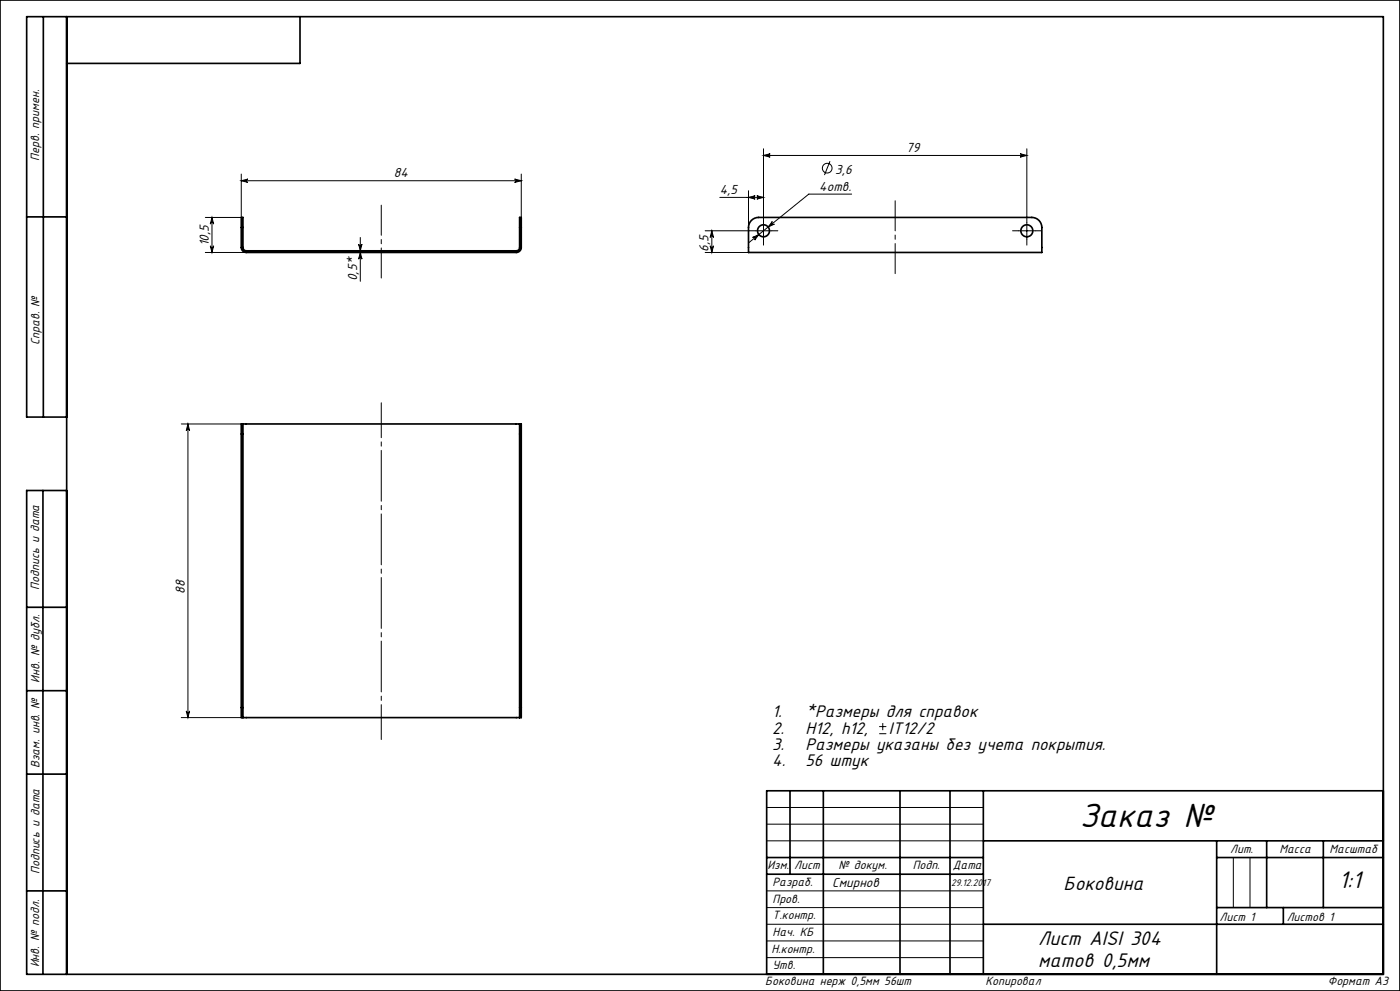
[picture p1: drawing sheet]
<svg xmlns="http://www.w3.org/2000/svg" width="420mm" height="297mm" viewBox="0 0 420 297" stroke-linecap="round" stroke-linejoin="round" font-family="sans-serif">
<g fill="none" stroke="#000" stroke-width=".3">
<path d="M72.4 52.2v13h-10.8M72.4 54.2h84M72.4 54.2l2-.5a.5 .5 0 0 0-.5 .5 .5 .5 0 0 0 .5 .5zM154.4 53.7l2 .5-2 .5a.5 .5 0 0 0 .5-.5 .5 .5 0 0 0-.5-.5zM156.4 52.2v13M215.9 59.2h13.2M224.6 59.2l2-.5a.5 .5 0 0 0-.5 .5 .5 .5 0 0 0 .5 .5zM224.6 57.2v11M227.1 58.7l2 .5-2 .5a.5 .5 0 0 0 .4-.5 .5 .5 0 0 0-.4-.5zM229.1 46.6l2-.5a.5 .5 0 0 0-.5 .5 .5 .5 0 0 0 .5 .5zM229.1 44.6v20.3M229.1 46.6h79"/>
<path d="M249 48.3l-1.7 4.2M255.5 58.2h-12.9l-18.1 14.6M306.1 46.1l2 .5-2 .5a.5 .5 0 0 0 .4-.5 .5 .5 0 0 0-.4-.5zM308.1 44.6v20.3M61.6 75.7h12.3M63.1 73.7a.5 .5 0 0 0 .5 .4 .5 .5 0 0 0 .5-.4l-.5 2zM63.6 65.2l.5 2a.5 .5 0 0 0-.5-.5 .5 .5 0 0 0-.5 .5zM63.6 65.2v10.5M107.6 73.2a.5 .5 0 0 0 .5 .4 .5 .5 0 0 0 .5-.4l-.5 2zM108.1 75.7l.5 2a.5 .5 0 0 0-.5-.5 .5 .5 0 0 0-.5 .5zM108.1 71.2v13.1M211.6 69.2h13.2"/>
<path d="M211.6 75.7h13M213.1 73.7a.5 .5 0 0 0 .5 .4 .5 .5 0 0 0 .5-.4l-.5 2zM213.6 69.2l.5 2a.5 .5 0 0 0-.5-.5 .5 .5 0 0 0-.5 .5zM213.6 69.2v6.5M225.8 71.2l1.9-.9-1.3 1.6a.5 .5 0 0 0 .1-.6 .5 .5 0 0 0-.7-.1zM226.6 69.2h5M229.1 66.7v5M231.7 66.4a.5 .5 0 0 0-.1 .7 .5 .5 0 0 0 .7 .1l-1.9 .8zM305.6 69.2h5M308.1 66.7v5M54.4 127.1h18M56.4 127.1l.5 2a.5 .5 0 0 0-.5-.5 .5 .5 0 0 0-.5 .5z"/>
<path d="M56.4 127.1v88M54.4 215.1h18M55.9 213.1a.5 .5 0 0 0 .5 .4 .5 .5 0 0 0 .5-.4l-.5 2zM263.8 219.9h2.1M263.8 217.8h2.1M264.8 216.7v2.1M230 252h65M230 247h65M230 242h65M370 257v15M375 257v15M230 277h65"/>
<path d="M230 272h65M230 267h65M230 287h65M230 282h65"/>
<circle cx="248.2" cy="50.4" r="1.45"/>
</g>
<path d="M226.6 69.2h-1.8M229.1 66.7v-1.8M229.1 71.7v1.8M231.6 69.2h1.8M305.6 69.2h-1.8M308.1 66.7v-1.8M308.1 71.7v1.8M310.6 69.2h1.8" fill="none" stroke="#000" stroke-width=".3" stroke-dasharray="15.2 1.3 1.3 1.3"/>
<g fill="none" stroke="#000" stroke-width=".5">
<path d="M0 0h420v297h-420zM13 5v120M20 5v287M90 5v14h-70M8 65h12M72.4 65.2h.5v9a1 1 0 0 0 1 1h81a1 1 0 0 0 1-1v-9h.5v9a1.5 1.5 0 0 1-1.5 1.5h-81a1.5 1.5 0 0 1-1.5-1.5zM225.4 66a3 3 0 0 1 2.2-.8h82a3 3 0 0 1 3 3v7.5h-88v-7.5a3 3 0 0 1 .8-2.2zM20 125h-12v-120h407v287h-407v-145h12M72.9 127.1h-.5v88h.5M72.9 127.1v88M72.9 127.1h83M155.9 127.1v88"/>
<path d="M155.9 127.1h.5v88h-.5M12.9 147v145M8 182h12M8 207h12M72.9 215.1h83M8 232h12M237 237v25M247 237v55M270 237v55M285 237v55M295 237v55M415 237h-185v55"/>
<path d="M230 257h65M295 252h120M365 257h50M365 252v40M380 252v20M397 252v20M8 267h12M230 262h65M295 277h120M365 272h50M385 272v5"/>
<circle cx="229.1" cy="69.2" r="1.8"/>
<circle cx="308.1" cy="69.2" r="1.8"/>
</g>
<path d="M114.4 83.3v-21.8M268.6 82v-21.8" fill="none" stroke="#000" stroke-width=".3" stroke-dasharray="15.2 1.3 1.3 1.3" stroke-dashoffset="6.2"/>
<path d="M114.4 221.6v-100.9" fill="none" stroke="#000" stroke-width=".3" stroke-dasharray="15.2 1.3 1.3 1.3" stroke-dashoffset="4.8"/>
<g fill="#000">
<path d="M72.4 54.2l2-.5a.5 .5 0 0 0-.5 .5 .5 .5 0 0 0 .5 .5zM154.4 53.7l2 .5-2 .5a.5 .5 0 0 0 .5-.5 .5 .5 0 0 0-.5-.5zM225.8 71.2a.5 .5 0 0 1 .7 .1 .5 .5 0 0 1-.1 .6l1.3-1.6zM231.7 66.4l-1.3 1.6 1.9-.8a.5 .5 0 0 1-.7-.1 .5 .5 0 0 1 .1-.7zM229.1 46.6l2-.5a.5 .5 0 0 0-.5 .5 .5 .5 0 0 0 .5 .5zM306.1 46.1l2 .5-2 .5a.5 .5 0 0 0 .4-.5 .5 .5 0 0 0-.4-.5zM224.6 59.2l2-.5a.5 .5 0 0 0-.5 .5 .5 .5 0 0 0 .5 .5zM227.1 58.7l2 .5-2 .5a.5 .5 0 0 0 .4-.5 .5 .5 0 0 0-.4-.5z"/>
<path d="M63.6 65.2l.5 2a.5 .5 0 0 0-.5-.5 .5 .5 0 0 0-.5 .5zM63.1 73.7a.5 .5 0 0 0 .5 .4 .5 .5 0 0 0 .5-.4l-.5 2zM107.6 73.2a.5 .5 0 0 0 .5 .4 .5 .5 0 0 0 .5-.4l-.5 2zM108.1 75.7l.5 2a.5 .5 0 0 0-.5-.5 .5 .5 0 0 0-.5 .5zM56.4 127.1l.5 2a.5 .5 0 0 0-.5-.5 .5 .5 0 0 0-.5 .5zM55.9 213.1a.5 .5 0 0 0 .5 .4 .5 .5 0 0 0 .5-.4l-.5 2zM213.6 69.2l.5 2a.5 .5 0 0 0-.5-.5 .5 .5 0 0 0-.5 .5zM213.1 73.7a.5 .5 0 0 0 .5 .4 .5 .5 0 0 0 .5-.4l-.5 2z"/>
</g>
<text font-size="11.2" x="323.9" y="248">Заказ №</text>
<text font-size="8" x="401.6" y="266.2">1:1</text>
<g font-size="6.6">
<text x="311.5" y="283.3">Лист AISI 304</text>
<text x="311.5" y="289.7">матов 0,5мм</text>
</g>
<text font-size="6.4" x="319.1" y="266.6">Боковина</text>
<g font-size="5.6">
<text x="231.6" y="214.9">1.</text>
<text x="241.6" y="214.9">*Размеры для справок</text>
<text x="231.6" y="219.8">2.</text>
<text x="241.6" y="219.8">H12, h12,</text>
<text x="266.6" y="219.8">IT12/2</text>
<text x="231.6" y="224.7">3.</text>
<text x="241.6" y="224.7">Размеры указаны без учета покрытия.</text>
<text x="231.6" y="229.6">4.</text>
<text x="241.6" y="229.6">56 штук</text>
</g>
<g font-size="4.4">
<text x="271.8" y="45.6">79</text>
<text x="118.2" y="53.2">84</text>
<text x="250.6" y="52">3,6</text>
<text x="215.9" y="58.2">4,5</text>
<text x="245.8" y="57.2">4отв.</text>
<text x="62.6" y="73.9" transform="rotate(-90 62.6 73.9)">10,5</text>
<text x="212.6" y="75.5" transform="rotate(-90 212.6 75.5)">6,5</text>
<text x="107.1" y="84.3" transform="rotate(-90 107.1 84.3)">0,5*</text>
<text x="55.4" y="178" transform="rotate(-90 55.4 178)">88</text>
<text x="249.6" y="265.7">Смирнов</text>
</g>
<g font-size="4">
<text x="11.8" y="48.3" transform="rotate(-90 11.8 48.3)">Перв. примен.</text>
<text x="11.9" y="103.4" transform="rotate(-90 11.9 103.4)">Справ. №</text>
<text x="11.7" y="176.8" transform="rotate(-90 11.7 176.8)">Подпись и дата</text>
<text x="11.8" y="204.7" transform="rotate(-90 11.8 204.7)">Инв. № дубл.</text>
<text x="11.9" y="230.1" transform="rotate(-90 11.9 230.1)">Взам. инв. №</text>
<text x="369.1" y="255.6">Лит.</text>
<text x="383.9" y="255.6">Масса</text>
<text x="398.9" y="255.6">Масштаб</text>
<text x="11.8" y="262" transform="rotate(-90 11.8 262)">Подпись и дата</text>
<text x="230.2" y="260.4">Изм.</text>
<text x="238.3" y="260.5">Лист</text>
<text x="251.5" y="260.5">№ докум.</text>
<text x="273.8" y="260.5">Подп.</text>
<text x="285.9" y="260.5">Дата</text>
<text x="231.7" y="265.5">Разраб.</text>
<text x="231.8" y="270.5">Пров.</text>
<text x="231.8" y="275.5">Т.контр.</text>
<text x="365.9" y="275.9">Лист 1</text>
<text x="386" y="276">Листов 1</text>
<text x="231.8" y="280.4">Нач. КБ</text>
<text x="231.4" y="285.6">Н.контр.</text>
<text x="11.8" y="289.9" transform="rotate(-90 11.8 289.9)">Инв. № подл.</text>
<text x="231.8" y="290.4">Утв.</text>
<text x="229.6" y="295.1">Боковина нерж 0,5мм 56шт</text>
<text x="295.6" y="295.2">Копировал</text>
<text x="398.4" y="295.2">Формат А3</text>
</g>
<text font-size="3.2" x="285.3" y="265.6">29.12.2017</text>
</svg>
